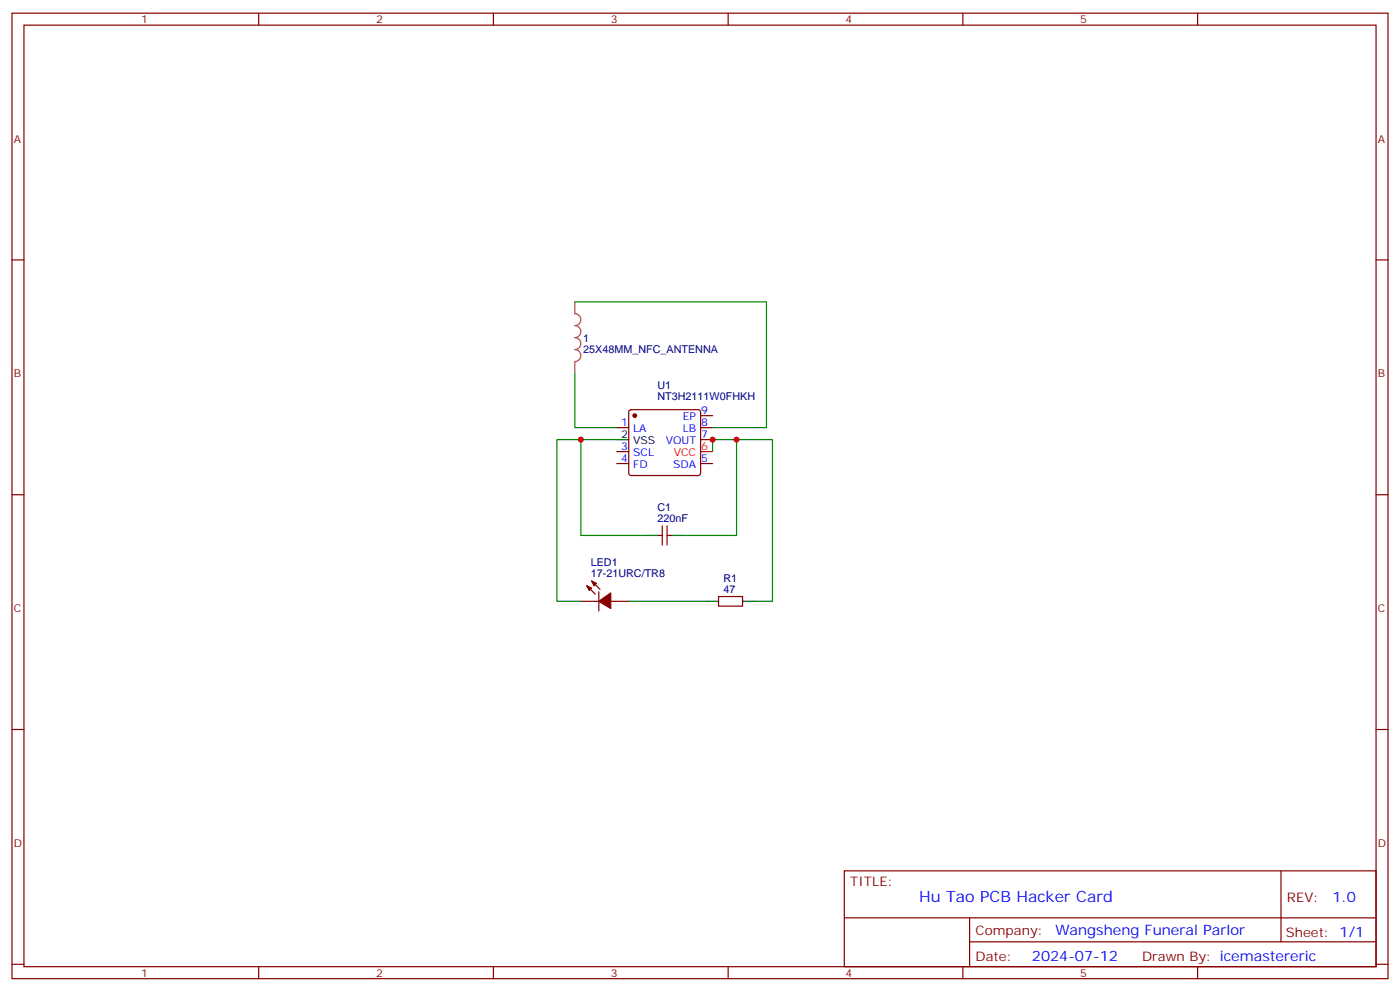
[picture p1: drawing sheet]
<svg xmlns="http://www.w3.org/2000/svg" width="412mm" height="292mm" viewBox="0 0 412 292" stroke-linecap="round" stroke-linejoin="round" font-family="sans-serif">
<g fill="none" stroke="#870000" stroke-width=".35">
<path d="M3.5 3.9h405.4v284.3h-405.4zM7.1 7.4h398.2v277.3h-398.2zM76.2 3.9v3.5M145.3 3.9v3.5M214.5 3.9v3.5M283.6 3.9v3.5M352.8 3.9v3.5M3.5 76.6h3.6M405.3 76.6h3.6M181.7 125.9h3.5M181.7 136.5h3.5M181.7 133h3.5"/>
<path d="M185.4 120.9l.5-.2h19.8l.5 .2 .2 .5v17.9l-.3 .5-.4 .3h-19.8l-.5-.3-.2-.5v-17.9zM206.4 122.4h3.5M206.4 125.9h3.5M206.4 129.5h3.5M206.4 136.5h3.5M3.5 145.7h3.6M194 157.7h1.1M195.1 154.9v5.6M196.5 154.9v5.6M196.5 157.7h1.1M405.3 145.7h3.6M171.1 177.1h5.3"/>
<path d="M172.9 172.5l2.4 2.5M174.3 171.1l2.4 2.5M176.4 174.3v5.6M179.9 177.1h5.3M211.7 175.7h7v2.8h-7zM3.5 214.8h3.6M405.3 214.8h3.6M248.7 256.5h156.6v28.2h-156.6zM377.3 256.5v20.9M248.7 270.3h156.5M285.6 277.4h119.6M285.6 270.3v14.1"/>
<path d="M3.5 284h3.6M76.2 284.7v3.5M145.3 284.7v3.5M214.5 284.7v3.5M283.6 284.7v3.5M352.8 284.7v3.5M405.3 284h3.6"/>
</g>
<path d="M206.4 133h3.5" fill="none" stroke="#f00" stroke-width=".35"/>
<path d="M181.7 129.5h3.5M190.5 157.7h3.5M197.6 157.7h3.5M208.1 177.1h3.6M218.7 177.1h3.5" fill="none" stroke="#000" stroke-width=".35"/>
<g fill="#870000" stroke="#870000" stroke-width=".35">
<path d="M172.9 172.5l1.4 .7-.7 .7z"/>
<path d="M174.3 171.1l1.4 .7-.7 .7z"/>
<path d="M176.4 177.1l3.5-2.5v4.6z"/>
<circle cx="187" cy="122.4" r=".53"/>
</g>
<path d="M169.3 88.9v3.5a1.76 1.76 0 0 1 1.8 1.7 1.76 1.76 0 0 1-1.8 1.8 1.76 1.76 0 0 1 1.8 1.8 1.76 1.76 0 0 1-1.8 1.7 1.76 1.76 0 0 1 1.8 1.8 1.76 1.76 0 0 1-1.8 1.8 1.76 1.76 0 0 1 1.8 1.7 1.76 1.76 0 0 1-1.8 1.8M169.3 106.6v3.5" fill="none" stroke="#a64a4a" stroke-width=".35"/>
<path d="M169.3 88.9h56.5v37h-15.9M169.3 110.1v15.8h12.4M171.1 129.5h-7.1v47.6h7.1M181.7 129.5h-10.6v28.2h19.4M209.9 133v-3.5h7.1v28.2h-15.9M217 129.5h10.5v47.6h-5.3M185.2 177.1h22.9" fill="none" stroke="#008700" stroke-width=".35"/>
<g fill="#c00">
<circle cx="217" cy="129.5" r=".88"/>
<circle cx="209.9" cy="129.5" r=".88"/>
<circle cx="171.1" cy="129.5" r=".88"/>
</g>
<text font-size="4.6" fill="#00f" x="270.8" y="265.5">Hu Tao PCB Hacker Card</text>
<g font-size="4.2" fill="#00f">
<text x="392.5" y="265.7">1.0</text>
<text x="310.9" y="275.3">Wangsheng Funeral Parlor</text>
<text x="304" y="283.1">2024-07-12</text>
</g>
<g font-size="3.9" fill="#800">
<text x="250.5" y="261.1">TITLE:</text>
<text x="379.1" y="265.7">REV:</text>
<text x="287.4" y="275.3">Company:</text>
<text x="378.7" y="275.9">Sheet: 1/1</text>
<text x="287.4" y="282.9">Date:</text>
<text x="336.4" y="283">Drawn By: icemastereric</text>
</g>
<g font-size="3.2" fill="#800">
<text x="41.6" y="6.9">1</text>
<text x="110.8" y="6.9">2</text>
<text x="179.9" y="6.9">3</text>
<text x="249.1" y="6.9">4</text>
<text x="318.2" y="6.9">5</text>
<text x="4.1" y="42">A</text>
<text x="405.9" y="42">A</text>
<text x="4.1" y="111.1">B</text>
<text x="405.9" y="111.1">B</text>
<text x="4.1" y="180.3">C</text>
<text x="405.9" y="180.3">C</text>
<text x="4.1" y="249.4">D</text>
<text x="405.9" y="249.4">D</text>
<text x="41.6" y="287.7">1</text>
<text x="110.8" y="287.7">2</text>
<text x="179.9" y="287.7">3</text>
<text x="249.1" y="287.7">4</text>
<text x="318.2" y="287.7">5</text>
</g>
<g font-size="3.2" fill="#000080">
<text x="171.8" y="100.6">1</text>
<text x="171.8" y="103.8">25X48MM_NFC_ANTENNA</text>
<text x="193.7" y="117.7">NT3H2111W0FHKH</text>
<text x="193.7" y="114.5">U1</text>
<text x="193.7" y="153.8">220nF</text>
<text x="193.7" y="150.6">C1</text>
<text x="174" y="166.8">LED1</text>
<text x="174" y="170">17-21URC/TR8</text>
<text x="213.1" y="171.4">R1</text>
<text x="213.1" y="174.6">47</text>
</g>
<g font-size="3.2" fill="#00f">
<text x="183" y="125.6">1</text>
<text x="201.1" y="123.8">EP</text>
<text x="206.6" y="122.1">9</text>
<text x="206.6" y="125.6">8</text>
<text x="186.5" y="127.4">LA</text>
<text x="196.1" y="130.9">VOUT</text>
<text x="201.1" y="127.4">LB</text>
<text x="206.6" y="129.1">7</text>
<text x="183" y="136.2">4</text>
<text x="183" y="132.6">3</text>
<text x="186.5" y="137.9">FD</text>
<text x="186.5" y="134.4">SCL</text>
<text x="198.3" y="137.9">SDA</text>
<text x="206.6" y="136.2">5</text>
</g>
<g font-size="3.2">
<text x="183" y="129.1">2</text>
<text x="186.5" y="130.9">VSS</text>
</g>
<g font-size="3.2" fill="#f00">
<text x="198.5" y="134.4">VCC</text>
<text x="206.6" y="132.6">6</text>
</g>
</svg>
